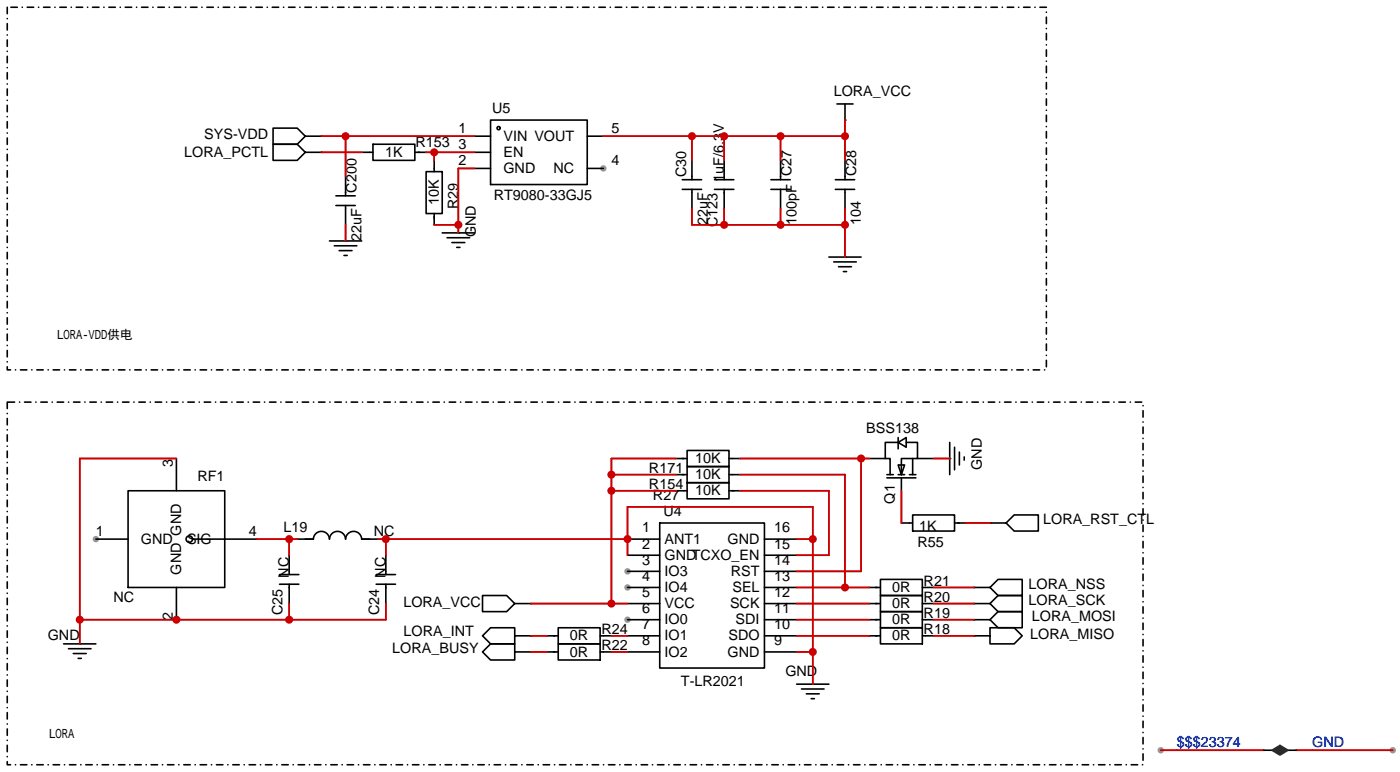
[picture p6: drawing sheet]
<svg xmlns="http://www.w3.org/2000/svg" width="221mm" height="122mm" viewBox="0 0 221 122" stroke-linecap="round" stroke-linejoin="round" font-family="sans-serif">
<g fill="#999">
<circle cx="98.9" cy="90" r=".51"/>
<circle cx="98.9" cy="92.6" r=".51"/>
<circle cx="98.9" cy="97.7" r=".51"/>
<circle cx="15.1" cy="85" r=".51"/>
<circle cx="95.1" cy="26.5" r=".51"/>
<circle cx="183" cy="118.2" r=".51"/>
<circle cx="219.6" cy="118.2" r=".51"/>
</g>
<g fill="none" stroke="#000" stroke-width=".25">
<path d="M77.3 18.9h15.3v10.2h-15.3zM132 16.4h2.5M133.2 18.9h.1M133.2 16.4v2.5M48.1 21.5l-1.2-1.3h-3.8v2.5h3.8l1.2-1.2h2.6M48.1 24l-1.2-1.3h-3.8v2.6h3.8l1.2-1.3h2.6M50.7 21.5h.1M50.7 24h.1M51.9 38h5.1M52.7 38.7h3.6M53 30.9h3M53 32.4h3"/>
<path d="M53.5 39.5h2M54.5 38h.1M54.5 27.8v3.1M54.5 32.4v.4M54.5 32.9v2.5M57 24h1.8M58.8 22.7h6.6v2.6h-6.6zM65.4 24h1.8M67.2 27.1h2.5v6.6h-2.5zM68.5 25.3v1.8M68.5 33.7v1.7M69.7 36.7h5.1"/>
<path d="M70.5 37.5h3.5M71.2 38.2h2.1M72 39h.5M72.3 36.7h.1M74.8 21.5h2.5M74.8 26.5h2.5M74.8 24h2.5M92.6 21.5h2.5M92.6 26.5h2.5M107.6 28.3h3M107.6 29.8h3M109.1 25.3v3"/>
<path d="M109.1 29.8v.5M109.1 30.4v2.5M112.6 28.3h3.1M112.6 29.8h3.1M114.2 25.3v2.5M114.2 27.9v.4M114.2 29.8v3.1M121.5 28.3h3.1M121.5 29.8h3.1M123.1 25.3v3M123.1 29.8v.5M123.1 30.4v2.5"/>
<path d="M131.7 28.3h3M131.7 29.8h3M133.2 25.3v3M133.2 29.8v.5M133.2 30.4v2.5M54.2 40.3h.5M130.7 40.5h5.1M131.4 41.3h3.6M132.2 42h2M133 42.8h.5M133.2 40.5h.1M20.2 77.3h15.2v15.3h-15.2z"/>
<path d="M27.8 72.3v5M106.6 77.3h1.7M106.6 74.8h1.7M106.6 72.3h1.7M108.3 76.1h6.6v2.5h-6.6zM108.3 73.5h6.6v2.6h-6.6zM108.3 71h6.6v2.5h-6.6zM114.9 77.3h1.8M114.9 74.8h1.8M114.9 72.3h1.8M137 72.3h2.6M139.8 74.8h1"/>
<path d="M139.8 75.3h4.6M141.6 69.7h-2v2.6h.7v2.5M141.6 69.7l1.3-.7v1.5zM141.6 73.3h1l-.5 1.5zM141.6 74.8h1M141.6 69v1.7M142.1 75.3v2M142.9 69.7h1.8v2.6h-2.6v2.5M143.4 74.8h1M143.9 72.3v2.5M144.7 72.3h2.5M149.7 72.3h.1"/>
<path d="M149.7 69.7v5.1M150.5 70.5v3.5M151.3 71.2v2.1M152 72v.5M15.1 85h5.1M27.8 92.6v5.1M30.4 85h10.1M44.1 92.1h3M44.1 90.6h3M45.6 87.5v2.5M45.6 90.1v.5M45.6 92.1v3"/>
<path d="M46.9 85h2.5a1.27 1.27 0 0 1 1.3-1.3 1.27 1.27 0 0 1 1.2 1.3 1.27 1.27 0 0 1 1.3-1.3 1.27 1.27 0 0 1 1.3 1.3 1.27 1.27 0 0 1 1.3-1.3 1.27 1.27 0 0 1 1.2 1.3h2.6M59.3 92.1h3.1M59.3 90.6h3.1M60.8 87.5v2.5M60.8 90.1v.5M60.8 92.1v3M81.2 95.1l-1.3-1.2h-3.8v2.5h3.8l1.3-1.3h2.5M83.7 95.1h.1M88 98.9h6.6v2.6h-6.6zM98.9 85h5.1M98.9 87.5h5.1M98.9 90h5.1"/>
<path d="M98.9 92.6h5.1M98.9 95.1h5.1M98.9 97.7h5.1M104 82.4h16.5v22.9h-16.5zM120.5 85h5.1M120.5 87.5h5.1M120.5 90h5.1M120.5 92.6h5.1M120.5 95.1h5.1M120.5 97.7h5.1M137 92.6h1.8M137 95.1h1.8"/>
<path d="M137 97.7h1.8M138.8 98.9h6.6v2.6h-6.6zM138.8 96.4h6.6v2.5h-6.6zM138.8 93.9h6.6v2.5h-6.6zM138.8 91.3h6.6v2.6h-6.6zM142.1 82.4h1.8M143.9 81.2h6.6v2.5h-6.6zM145.4 92.6h1.8M145.4 95.1h1.8M145.4 97.7h1.8M150.5 82.4h1.8M153.5 92.6h2.6l1.3 1.3h3.8v-2.6h-3.8l-1.3 1.3"/>
<path d="M153.5 92.6h.1M153.5 95.1h2.6l1.3 1.3h3.8v-2.5h-3.8l-1.3 1.2M153.5 95.1h.1M153.5 97.7h2.6l1.3 1.2h3.8v-2.5h-3.8l-1.3 1.3M153.5 97.7h.1M156.1 82.4h2.5l1.3 1.3h3.8v-2.5h-3.8l-1.3 1.2M156.1 82.4h.1M10 101.5h5.1M10.8 102.2h3.6M11.6 103h2M12.3 103.8h.5M12.6 101.5h.1"/>
<path d="M81.2 102.7v1.3h-3.9l-1.2-1.3 1.2-1.2h3.9v1.2h2.5M81.2 100.2v1.3h-3.9l-1.2-1.3 1.2-1.3h3.9v1.3h2.5M83.7 102.7h.1M83.7 100.2h.1M86.2 100.2h1.8M86.2 102.7h1.8M88 101.5h6.6v2.5h-6.6zM94.6 100.2h1.8M94.6 102.7h1.8M98.9 100.2h5.1M98.9 102.7h5.1M120.5 100.2h5.1"/>
<path d="M120.5 102.7h5.1M125.6 107.8h5.1M126.4 108.6h3.5M127.1 109.3h2.1M127.9 110.1h.5M128.1 107.8h.1M137 100.2h1.8M145.4 100.2h1.8M153.5 100.2h2.6v-1.3h3.8l1.3 1.3-1.3 1.3h-3.8v-1.3M153.5 100.2h.1M199.3 118.2h1.2M203.1 118.2h1.2"/>
<circle cx="78.6" cy="20.2" r=".25"/>
<circle cx="29.8" cy="85" r=".51"/>
</g>
<path d="M1.1 1.1v57.2h163.9v-57.2h-163.9M1.1 63.4v57.1h179.1v-57.1h-179.1" fill="none" stroke="#000" stroke-width=".25" stroke-dasharray="1 .8 0 .8"/>
<g fill="none" stroke="#c00" stroke-width=".25">
<path d="M133.2 18.9v6.4M50.7 21.5h24.1M50.7 24h6.3M54.5 21.5v6.3M54.5 35.4v2.6M67.2 24h7.6M68.5 35.4h3.8M68.5 24v1.3M74.8 26.5h-2.5v10.2M95.1 21.5h38.1M109.1 21.5v3.8M109.1 32.9v2.5h24.1"/>
<path d="M114.2 21.5v3.8M114.2 32.9v2.5M123.1 21.5v3.8M123.1 32.9v2.5M133.2 32.9v7.6M27.8 72.3h-15.2v29.2M96.4 74.8h10.2M96.4 77.3h10.2M106.6 72.3h-10.2v22.8M116.7 72.3h20.3M116.7 74.8h16.5v17.8M116.7 77.3h14v10.2h-5.1"/>
<path d="M135.8 72.3v17.7h-10.2M142.1 77.3v5.1M147.2 72.3h2.5M40.5 85h6.4M45.6 85v2.5M45.6 95.1v2.6M59.6 85h39.3M60.8 95.1v2.6h-48.2M60.8 85v2.5M83.7 95.1h15.2M98.9 87.5v-7.6h29.2v27.9M125.6 97.7h11.4"/>
<path d="M125.6 85h2.5M125.6 95.1h11.4M125.6 92.6h11.4M147.2 97.7h6.3M147.2 95.1h6.3M147.2 92.6h6.3M152.3 82.4h3.8M83.7 102.7h2.5M83.7 100.2h2.5M96.4 102.7h2.5M96.4 100.2h2.5M125.6 102.7h2.5"/>
<path d="M125.6 100.2h11.4M147.2 100.2h6.3M183 118.2h16.3M204.3 118.2h15.3"/>
</g>
<path d="M200.5 118.2l1.3-.7 1.3 .7-1.3 .8z" fill="#008000" stroke="#008000" stroke-width=".25"/>
<g fill="#c00">
<circle cx="12.6" cy="97.7" r=".63"/>
<circle cx="27.8" cy="97.7" r=".63"/>
<circle cx="45.6" cy="97.7" r=".63"/>
<circle cx="128.1" cy="102.7" r=".63"/>
<circle cx="128.1" cy="85" r=".63"/>
<circle cx="98.9" cy="85" r=".63"/>
<circle cx="60.8" cy="85" r=".63"/>
<circle cx="114.2" cy="35.4" r=".63"/>
<circle cx="123.1" cy="35.4" r=".63"/>
<circle cx="133.2" cy="35.4" r=".63"/>
<circle cx="72.3" cy="35.4" r=".63"/>
<circle cx="45.6" cy="85" r=".63"/>
<circle cx="133.2" cy="92.6" r=".63"/>
<circle cx="54.5" cy="21.5" r=".63"/>
<circle cx="135.8" cy="72.3" r=".63"/>
<circle cx="96.4" cy="74.8" r=".63"/>
<circle cx="96.4" cy="95.1" r=".63"/>
<circle cx="96.4" cy="77.3" r=".63"/>
<circle cx="109.1" cy="21.5" r=".63"/>
<circle cx="123.1" cy="21.5" r=".63"/>
<circle cx="133.2" cy="21.5" r=".63"/>
<circle cx="114.2" cy="21.5" r=".63"/>
<circle cx="68.5" cy="24" r=".63"/>
</g>
<g font-size="2.3">
<text x="77.6" y="17.9">U5</text>
<text x="131.4" y="15.1">LORA_VCC</text>
<text x="32.2" y="21.9">SYS-VDD</text>
<text x="65.5" y="23.2">R153</text>
<text x="72.3" y="20.9">1</text>
<text x="72.3" y="23.5">3</text>
<text x="79.4" y="22.2">VIN VOUT</text>
<text x="96.4" y="20.9">5</text>
<text x="29.1" y="24.7">LORA_PCTL</text>
<text x="60.7" y="24.7">1K</text>
<text x="72.3" y="26">2</text>
<text x="79.4" y="27.3">GND</text>
<text x="79.4" y="24.7">EN</text>
<text x="87.3" y="27.3">NC</text>
<text x="96.4" y="26">4</text>
<text x="108.2" y="28" transform="rotate(-90 108.2 28)">C30</text>
<text x="114.1" y="28.6" transform="rotate(-90 114.1 28.6)">1uF/6.3V</text>
<text x="124.8" y="27.8" transform="rotate(-90 124.8 27.8)">C27</text>
<text x="135" y="27.8" transform="rotate(-90 135 27.8)">C28</text>
<text x="56.2" y="30.4" transform="rotate(-90 56.2 30.4)">C200</text>
<text x="69.2" y="32.4" transform="rotate(-90 69.2 32.4)">10K</text>
<text x="72.2" y="32.9" transform="rotate(-90 72.2 32.9)">R29</text>
<text x="77.9" y="31.6">RT9080-33GJ5</text>
<text x="111.6" y="35.4" transform="rotate(-90 111.6 35.4)">22uF</text>
<text x="113.1" y="35.8" transform="rotate(-90 113.1 35.8)">C123</text>
<text x="125.6" y="35.4" transform="rotate(-90 125.6 35.4)">100pF</text>
<text x="135.7" y="35.4" transform="rotate(-90 135.7 35.4)">104</text>
<text x="57" y="38" transform="rotate(-90 57 38)">22uF</text>
<text x="75" y="37.4" transform="rotate(-90 75 37.4)">GND</text>
<text x="136.6" y="68.2">BSS138</text>
<text x="27.3" y="73.5" transform="rotate(-90 27.3 73.5)">3</text>
<text x="31.1" y="75.8">RF1</text>
<text x="102.3" y="77.1">R154</text>
<text x="102.3" y="74.5">R171</text>
<text x="109.6" y="75.5">10K</text>
<text x="109.6" y="73">10K</text>
<text x="154.8" y="74" transform="rotate(-90 154.8 74)">GND</text>
<text x="44.7" y="83.9">L19</text>
<text x="101.2" y="83.9">1</text>
<text x="102.9" y="78.8">R27</text>
<text x="104.6" y="81.4">U4</text>
<text x="109.6" y="78.1">10K</text>
<text x="122" y="83.9">16</text>
<text x="141.1" y="79.4" transform="rotate(-90 141.1 79.4)">Q1</text>
<text x="144.9" y="83.7">1K</text>
<text x="164.5" y="82.6">LORA_RST_CTL</text>
<text x="15.1" y="84.4">1</text>
<text x="22.2" y="85.7">GND</text>
<text x="29.5" y="85.7">SIG</text>
<text x="39.2" y="84.4">4</text>
<text x="58.9" y="84.4">NC</text>
<text x="101.2" y="86.5">2</text>
<text x="101.2" y="89">3</text>
<text x="104.8" y="85.7">ANT1</text>
<text x="104.8" y="88.2">GNDTCXO_EN</text>
<text x="114.7" y="85.7">GND</text>
<text x="122" y="89">14</text>
<text x="122" y="86.5">15</text>
<text x="144.7" y="86.2">R55</text>
<text x="17.9" y="94.8">NC</text>
<text x="28.5" y="90.6" transform="rotate(-90 28.5 90.6)">GND GND</text>
<text x="45.6" y="91" transform="rotate(-90 45.6 91)">NC</text>
<text x="60.8" y="91" transform="rotate(-90 60.8 91)">NC</text>
<text x="63.6" y="95.6">LORA_VCC</text>
<text x="101.2" y="91.5">4</text>
<text x="101.2" y="94.1">5</text>
<text x="104.8" y="90.8">IO3</text>
<text x="104.8" y="93.3">IO4</text>
<text x="104.8" y="95.8">VCC</text>
<text x="115.1" y="95.8">SCK</text>
<text x="115.2" y="90.8">RST</text>
<text x="115.5" y="93.3">SEL</text>
<text x="122" y="94.1">12</text>
<text x="122" y="91.5">13</text>
<text x="140.7" y="95.8">0R</text>
<text x="140.7" y="93.3">0R</text>
<text x="145.6" y="94.8">R20</text>
<text x="145.6" y="92.3">R21</text>
<text x="162.2" y="92.8">LORA_NSS</text>
<text x="162.2" y="95.3">LORA_SCK</text>
<text x="7.5" y="100.9">GND</text>
<text x="27.3" y="97.7" transform="rotate(-90 27.3 97.7)">2</text>
<text x="44.5" y="97" transform="rotate(-90 44.5 97)">C25</text>
<text x="59.8" y="97" transform="rotate(-90 59.8 97)">C24</text>
<text x="63.6" y="100.2">LORA_INT</text>
<text x="89.9" y="100.9">0R</text>
<text x="94.8" y="99.9">R24</text>
<text x="101.2" y="96.6">6</text>
<text x="101.2" y="99.2">7</text>
<text x="101.2" y="101.7">8</text>
<text x="104.8" y="98.4">IO0</text>
<text x="104.8" y="100.9">IO1</text>
<text x="114.8" y="100.9">SDO</text>
<text x="116" y="98.4">SDI</text>
<text x="122" y="101.7">9</text>
<text x="122" y="99.2">10</text>
<text x="122" y="96.6">11</text>
<text x="140.7" y="100.9">0R</text>
<text x="140.7" y="98.4">0R</text>
<text x="145.6" y="99.9">R18</text>
<text x="145.6" y="97.4">R19</text>
<text x="162.4" y="100.7">LORA_MISO</text>
<text x="162.7" y="97.9">LORA_MOSI</text>
<text x="61.8" y="103">LORA_BUSY</text>
<text x="89.9" y="103.5">0R</text>
<text x="94.8" y="102.5">R22</text>
<text x="104.8" y="103.5">IO2</text>
<text x="114.7" y="103.5">GND</text>
<text x="123.8" y="106.5">GND</text>
<text x="107.4" y="108">T-LR2021</text>
</g>
<g font-size="2.3" fill="#03f">
<text x="185.5" y="117.7">$$$23374</text>
<text x="206.9" y="117.7">GND</text>
</g>
<g font-size="2">
<text x="9" y="53.5">LORA-VDD供电</text>
<text x="7.7" y="116.2">LORA</text>
</g>
</svg>
